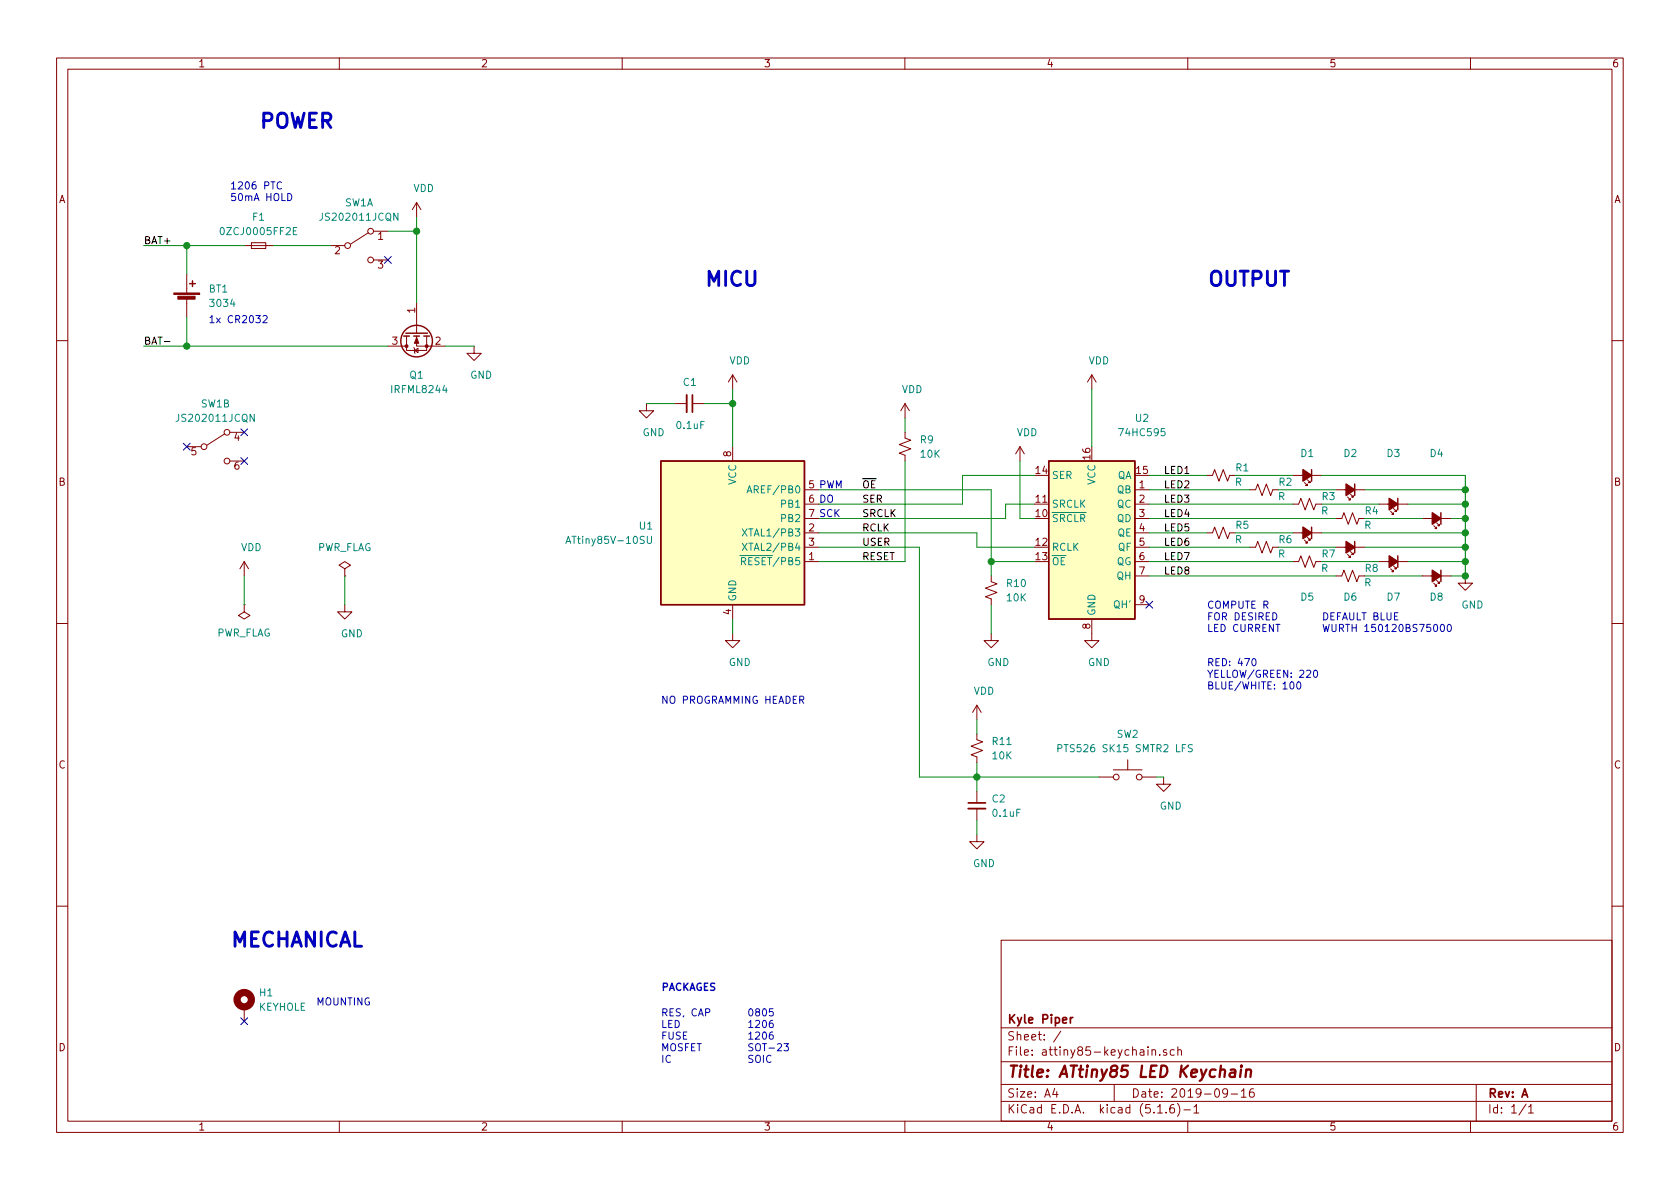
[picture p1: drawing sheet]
EESchema Schematic File Version 4
EELAYER 30 0
EELAYER END
$Descr A4 11693 8268
encoding utf-8
Sheet 1 1
Title "ATtiny85 LED Keychain"
Date "2019-09-16"
Rev "A"
Comp "Kyle Piper"
Comment1 ""
Comment2 ""
Comment3 ""
Comment4 ""
$EndDescr
$Comp
L power:GND #PWR010
U 1 1
P 5100 4400
F 0 "#PWR010" H 5100 4150 50  0001 C CNN
F 1 "GND" H 5150 4200 50  0000 C CNN
F 2 "" H 5100 4400 50  0001 C CNN
F 3 "" H 5100 4400 50  0001 C CNN
	1    5100 4400
	1    0    0    -1  
$EndComp
Text Notes 4600 4900 0    50   ~ 0
NO PROGRAMMING HEADER
$Comp
L Device:C_Small C2
U 1 1
P 6800 5600
F 0 "C2" H 6900 5650 50  0000 L CNN
F 1 "0.1uF" H 6900 5550 50  0000 L CNN
F 2 "Capacitor_SMD:C_0805_2012Metric_Pad1.15x1.40mm_HandSolder" H 6800 5600 50  0001 C CNN
F 3 "~" H 6800 5600 50  0001 C CNN
	1    6800 5600
	1    0    0    -1  
$EndComp
$Comp
L Device:R_Small_US R11
U 1 1
P 6800 5200
F 0 "R11" H 6900 5250 50  0000 L CNN
F 1 "10K" H 6900 5150 50  0000 L CNN
F 2 "Resistor_SMD:R_0805_2012Metric_Pad1.15x1.40mm_HandSolder" H 6800 5200 50  0001 C CNN
F 3 "~" H 6800 5200 50  0001 C CNN
	1    6800 5200
	1    0    0    -1  
$EndComp
$Comp
L Switch:SW_Push SW2
U 1 1
P 7850 5400
F 0 "SW2" H 7850 5700 50  0000 C CNN
F 1 "PTS526 SK15 SMTR2 LFS " H 7850 5600 50  0000 C CNN
F 2 "attiny85-keychain:SW_Push_PTS526" H 7850 5600 50  0001 C CNN
F 3 "https://www.ckswitches.com/media/2780/pts526.pdf" H 7850 5600 50  0001 C CNN
F 4 "https://www.digikey.com/product-detail/en/c-k/PTS526-SMG15J-SMTR2-LFS/CKN12224-1-ND/10056637" H 7850 5400 50  0001 C CNN "Digikey"
	1    7850 5400
	1    0    0    -1  
$EndComp
$Comp
L power:GND #PWR015
U 1 1
P 6800 5800
F 0 "#PWR015" H 6800 5550 50  0001 C CNN
F 1 "GND" H 6850 5600 50  0000 C CNN
F 2 "" H 6800 5800 50  0001 C CNN
F 3 "" H 6800 5800 50  0001 C CNN
	1    6800 5800
	1    0    0    -1  
$EndComp
$Comp
L power:GND #PWR014
U 1 1
P 8100 5400
F 0 "#PWR014" H 8100 5150 50  0001 C CNN
F 1 "GND" H 8150 5200 50  0000 C CNN
F 2 "" H 8100 5400 50  0001 C CNN
F 3 "" H 8100 5400 50  0001 C CNN
	1    8100 5400
	1    0    0    -1  
$EndComp
Wire Wire Line
	8050 5400 8100 5400
$Comp
L power:GND #PWR012
U 1 1
P 7600 4400
F 0 "#PWR012" H 7600 4150 50  0001 C CNN
F 1 "GND" H 7650 4200 50  0000 C CNN
F 2 "" H 7600 4400 50  0001 C CNN
F 3 "" H 7600 4400 50  0001 C CNN
	1    7600 4400
	1    0    0    -1  
$EndComp
$Comp
L Device:LED_Small_ALT D1
U 1 1
P 9100 3300
F 0 "D1" H 9100 3150 50  0000 C CNN
F 1 " 150120BS75000 " H 9100 3150 50  0001 C CNN
F 2 "attiny85-keychain:LED_1206_Uniform_HandSolder" V 9100 3300 50  0001 C CNN
F 3 "https://katalog.we-online.de/led/datasheet/150120BS75000.pdf" V 9100 3300 50  0001 C CNN
F 4 "https://www.digikey.com/product-detail/en/wurth-electronics-inc/150120BS75000/732-4989-1-ND/4489931" H 9100 3300 50  0001 C CNN "Digikey"
	1    9100 3300
	-1   0    0    1   
$EndComp
$Comp
L Device:LED_Small_ALT D2
U 1 1
P 9400 3400
F 0 "D2" H 9400 3150 50  0000 C CNN
F 1 " 150120BS75000 " H 9400 3150 50  0001 C CNN
F 2 "attiny85-keychain:LED_1206_Uniform_HandSolder" V 9400 3400 50  0001 C CNN
F 3 "https://katalog.we-online.de/led/datasheet/150120BS75000.pdf" V 9400 3400 50  0001 C CNN
F 4 "https://www.digikey.com/product-detail/en/wurth-electronics-inc/150120BS75000/732-4989-1-ND/4489931" H 9400 3400 50  0001 C CNN "Digikey"
	1    9400 3400
	-1   0    0    1   
$EndComp
$Comp
L Device:LED_Small_ALT D3
U 1 1
P 9700 3500
F 0 "D3" H 9700 3150 50  0000 C CNN
F 1 " 150120BS75000 " H 9700 3150 50  0001 C CNN
F 2 "attiny85-keychain:LED_1206_Uniform_HandSolder" V 9700 3500 50  0001 C CNN
F 3 "https://katalog.we-online.de/led/datasheet/150120BS75000.pdf" V 9700 3500 50  0001 C CNN
F 4 "https://www.digikey.com/product-detail/en/wurth-electronics-inc/150120BS75000/732-4989-1-ND/4489931" H 9700 3500 50  0001 C CNN "Digikey"
	1    9700 3500
	-1   0    0    1   
$EndComp
$Comp
L Device:LED_Small_ALT D4
U 1 1
P 10000 3600
F 0 "D4" H 10000 3150 50  0000 C CNN
F 1 " 150120BS75000 " H 10000 3150 50  0001 C CNN
F 2 "attiny85-keychain:LED_1206_Uniform_HandSolder" V 10000 3600 50  0001 C CNN
F 3 "https://katalog.we-online.de/led/datasheet/150120BS75000.pdf" V 10000 3600 50  0001 C CNN
F 4 "https://www.digikey.com/product-detail/en/wurth-electronics-inc/150120BS75000/732-4989-1-ND/4489931" H 10000 3600 50  0001 C CNN "Digikey"
	1    10000 3600
	-1   0    0    1   
$EndComp
Wire Wire Line
	10200 3600 10100 3600
Wire Wire Line
	9200 3300 10200 3300
Wire Wire Line
	10200 3300 10200 3400
Wire Wire Line
	9500 3400 10200 3400
Connection ~ 10200 3400
Wire Wire Line
	10200 3400 10200 3500
Wire Wire Line
	9800 3500 10200 3500
Connection ~ 10200 3500
Wire Wire Line
	10200 3500 10200 3600
$Comp
L Transistor_FET:BSS138 Q1
U 1 1
P 2900 2300
F 0 "Q1" V 3200 2300 50  0000 C CNN
F 1 " IRFML8244" V 3300 2300 50  0000 C CNN
F 2 "Package_TO_SOT_SMD:SOT-23_Handsoldering" H 3100 2225 50  0001 L CIN
F 3 "https://www.infineon.com/dgdl/irfml8244pbf.pdf?fileId=5546d462533600a40153562817c91fc0" H 2900 2300 50  0001 L CNN
F 4 "https://www.digikey.com/product-detail/en/infineon-technologies/IRFML8244TRPBF/IRFML8244TRPBFCT-ND/2538166" V 2900 2300 50  0001 C CNN "Digikey"
	1    2900 2300
	0    -1   1    0   
$EndComp
Wire Wire Line
	1900 1700 2300 1700
Wire Wire Line
	2700 1600 2900 1600
Connection ~ 2900 1600
$Comp
L power:GND #PWR02
U 1 1
P 3300 2400
F 0 "#PWR02" H 3300 2150 50  0001 C CNN
F 1 "GND" H 3350 2200 50  0000 C CNN
F 2 "" H 3300 2400 50  0001 C CNN
F 3 "" H 3300 2400 50  0001 C CNN
	1    3300 2400
	1    0    0    -1  
$EndComp
Wire Wire Line
	3300 2400 3100 2400
Text Notes 1800 900  0    100  ~ 20
POWER
$Comp
L power:GND #PWR05
U 1 1
P 4500 2800
F 0 "#PWR05" H 4500 2550 50  0001 C CNN
F 1 "GND" H 4550 2600 50  0000 C CNN
F 2 "" H 4500 2800 50  0001 C CNN
F 3 "" H 4500 2800 50  0001 C CNN
	1    4500 2800
	1    0    0    -1  
$EndComp
$Comp
L Device:C_Small C1
U 1 1
P 4800 2800
F 0 "C1" V 4650 2750 50  0000 L CNN
F 1 "0.1uF" V 4950 2700 50  0000 L CNN
F 2 "Capacitor_SMD:C_0805_2012Metric_Pad1.15x1.40mm_HandSolder" H 4800 2800 50  0001 C CNN
F 3 "~" H 4800 2800 50  0001 C CNN
	1    4800 2800
	0    1    1    0   
$EndComp
Wire Wire Line
	5100 2700 5100 2800
Wire Wire Line
	4500 2800 4700 2800
Wire Wire Line
	4900 2800 5100 2800
Connection ~ 5100 2800
Wire Wire Line
	5100 2800 5100 3100
Text Notes 4900 2000 0    100  ~ 20
MICU
Text Notes 8400 2000 0    100  ~ 20
OUTPUT
$Comp
L Device:R_Small_US R9
U 1 1
P 6300 3100
F 0 "R9" H 6400 3150 50  0000 L CNN
F 1 "10K" H 6400 3050 50  0000 L CNN
F 2 "Resistor_SMD:R_0805_2012Metric_Pad1.15x1.40mm_HandSolder" H 6300 3100 50  0001 C CNN
F 3 "~" H 6300 3100 50  0001 C CNN
	1    6300 3100
	1    0    0    -1  
$EndComp
Wire Wire Line
	6300 3900 6300 3200
Wire Wire Line
	6300 2900 6300 3000
NoConn ~ 2700 1800
Wire Wire Line
	6900 3900 7200 3900
NoConn ~ 8000 4200
Wire Wire Line
	7000 3600 7000 3500
Wire Wire Line
	7000 3500 7200 3500
Wire Wire Line
	5700 3400 6900 3400
Wire Wire Line
	5700 3500 6700 3500
Wire Wire Line
	5700 3900 6300 3900
Text Notes 5700 3600 0    50   ~ 0
SCK
Wire Wire Line
	7200 3600 7100 3600
Wire Wire Line
	7100 3200 7100 3600
Wire Wire Line
	5700 3800 6400 3800
Wire Wire Line
	6400 3800 6400 5400
$Comp
L Device:R_Small_US R1
U 1 1
P 8500 3300
F 0 "R1" V 8550 3100 50  0000 L CNN
F 1 "R" V 8450 3150 50  0000 L CNN
F 2 "Resistor_SMD:R_0805_2012Metric_Pad1.15x1.40mm_HandSolder" H 8500 3300 50  0001 C CNN
F 3 "~" H 8500 3300 50  0001 C CNN
	1    8500 3300
	0    -1   -1   0   
$EndComp
Wire Wire Line
	8600 3300 9000 3300
Wire Wire Line
	8900 3400 9300 3400
Wire Wire Line
	9200 3500 9600 3500
Wire Wire Line
	9500 3600 9900 3600
$Comp
L Device:R_Small_US R2
U 1 1
P 8800 3400
F 0 "R2" V 8850 3200 50  0000 L CNN
F 1 "R" V 8750 3250 50  0000 L CNN
F 2 "Resistor_SMD:R_0805_2012Metric_Pad1.15x1.40mm_HandSolder" H 8800 3400 50  0001 C CNN
F 3 "~" H 8800 3400 50  0001 C CNN
	1    8800 3400
	0    -1   -1   0   
$EndComp
$Comp
L Device:R_Small_US R3
U 1 1
P 9100 3500
F 0 "R3" V 9150 3300 50  0000 L CNN
F 1 "R" V 9050 3350 50  0000 L CNN
F 2 "Resistor_SMD:R_0805_2012Metric_Pad1.15x1.40mm_HandSolder" H 9100 3500 50  0001 C CNN
F 3 "~" H 9100 3500 50  0001 C CNN
	1    9100 3500
	0    -1   -1   0   
$EndComp
$Comp
L Device:R_Small_US R4
U 1 1
P 9400 3600
F 0 "R4" V 9450 3400 50  0000 L CNN
F 1 "R" V 9350 3450 50  0000 L CNN
F 2 "Resistor_SMD:R_0805_2012Metric_Pad1.15x1.40mm_HandSolder" H 9400 3600 50  0001 C CNN
F 3 "~" H 9400 3600 50  0001 C CNN
	1    9400 3600
	0    -1   -1   0   
$EndComp
Text Notes 9200 4400 0    50   ~ 0
DEFAULT BLUE\nWURTH 150120BS75000 
Text Label 1000 2400 0    50   ~ 0
BAT-
$Comp
L Mechanical:MountingHole_Pad H1
U 1 1
P 1700 7000
F 0 "H1" H 1800 7100 50  0000 L CNN
F 1 "KEYHOLE" H 1800 7000 50  0000 L CNN
F 2 "attiny85-keychain:MountingHole_Keyring" H 1700 7000 50  0001 C CNN
F 3 "~" H 1700 7000 50  0001 C CNN
	1    1700 7000
	1    0    0    -1  
$EndComp
Text Notes 2200 7000 0    50   ~ 0
MOUNTING
NoConn ~ 1700 7100
Text Notes 1600 6600 0    100  ~ 20
MECHANICAL
Wire Wire Line
	1300 1900 1300 1700
Wire Wire Line
	1300 1700 1700 1700
Text Label 6000 3700 0    50   ~ 0
RCLK
Text Label 6000 3600 0    50   ~ 0
SRCLK
Text Label 6000 3800 0    50   ~ 0
USER
Text Label 6000 3900 0    50   ~ 0
RESET
Text Notes 8400 4400 0    50   ~ 0
COMPUTE R\nFOR DESIRED\nLED CURRENT
$Comp
L Device:R_Small_US R8
U 1 1
P 9400 4000
F 0 "R8" V 9450 3800 50  0000 L CNN
F 1 "R" V 9350 3850 50  0000 L CNN
F 2 "Resistor_SMD:R_0805_2012Metric_Pad1.15x1.40mm_HandSolder" H 9400 4000 50  0001 C CNN
F 3 "~" H 9400 4000 50  0001 C CNN
	1    9400 4000
	0    -1   -1   0   
$EndComp
$Comp
L Device:R_Small_US R7
U 1 1
P 9100 3900
F 0 "R7" V 9150 3700 50  0000 L CNN
F 1 "R" V 9050 3750 50  0000 L CNN
F 2 "Resistor_SMD:R_0805_2012Metric_Pad1.15x1.40mm_HandSolder" H 9100 3900 50  0001 C CNN
F 3 "~" H 9100 3900 50  0001 C CNN
	1    9100 3900
	0    -1   -1   0   
$EndComp
$Comp
L Device:R_Small_US R6
U 1 1
P 8800 3800
F 0 "R6" V 8850 3600 50  0000 L CNN
F 1 "R" V 8750 3650 50  0000 L CNN
F 2 "Resistor_SMD:R_0805_2012Metric_Pad1.15x1.40mm_HandSolder" H 8800 3800 50  0001 C CNN
F 3 "~" H 8800 3800 50  0001 C CNN
	1    8800 3800
	0    -1   -1   0   
$EndComp
$Comp
L Device:R_Small_US R5
U 1 1
P 8500 3700
F 0 "R5" V 8550 3500 50  0000 L CNN
F 1 "R" V 8450 3550 50  0000 L CNN
F 2 "Resistor_SMD:R_0805_2012Metric_Pad1.15x1.40mm_HandSolder" H 8500 3700 50  0001 C CNN
F 3 "~" H 8500 3700 50  0001 C CNN
	1    8500 3700
	0    -1   -1   0   
$EndComp
Wire Wire Line
	9500 4000 9900 4000
Wire Wire Line
	9200 3900 9600 3900
Wire Wire Line
	8900 3800 9300 3800
Wire Wire Line
	8600 3700 9000 3700
Wire Wire Line
	10200 3900 10200 4000
Connection ~ 10200 3900
Wire Wire Line
	9800 3900 10200 3900
Wire Wire Line
	10200 3800 10200 3900
Connection ~ 10200 3800
Wire Wire Line
	9500 3800 10200 3800
Connection ~ 10200 4000
Wire Wire Line
	10200 3700 10200 3800
Wire Wire Line
	9200 3700 10200 3700
Wire Wire Line
	10100 4000 10200 4000
$Comp
L power:GND #PWR09
U 1 1
P 10200 4000
F 0 "#PWR09" H 10200 3750 50  0001 C CNN
F 1 "GND" H 10250 3800 50  0000 C CNN
F 2 "" H 10200 4000 50  0001 C CNN
F 3 "" H 10200 4000 50  0001 C CNN
	1    10200 4000
	1    0    0    -1  
$EndComp
$Comp
L Device:LED_Small_ALT D8
U 1 1
P 10000 4000
F 0 "D8" H 10000 4150 50  0000 C CNN
F 1 " 150120BS75000 " H 10000 4250 50  0001 C CNN
F 2 "attiny85-keychain:LED_1206_Uniform_HandSolder" V 10000 4000 50  0001 C CNN
F 3 "https://katalog.we-online.de/led/datasheet/150120BS75000.pdf" V 10000 4000 50  0001 C CNN
F 4 "https://www.digikey.com/product-detail/en/wurth-electronics-inc/150120BS75000/732-4989-1-ND/4489931" H 10000 4000 50  0001 C CNN "Digikey"
	1    10000 4000
	-1   0    0    1   
$EndComp
$Comp
L Device:LED_Small_ALT D7
U 1 1
P 9700 3900
F 0 "D7" H 9700 4150 50  0000 C CNN
F 1 " 150120BS75000 " H 9700 4250 50  0001 C CNN
F 2 "attiny85-keychain:LED_1206_Uniform_HandSolder" V 9700 3900 50  0001 C CNN
F 3 "https://katalog.we-online.de/led/datasheet/150120BS75000.pdf" V 9700 3900 50  0001 C CNN
F 4 "https://www.digikey.com/product-detail/en/wurth-electronics-inc/150120BS75000/732-4989-1-ND/4489931" H 9700 3900 50  0001 C CNN "Digikey"
	1    9700 3900
	-1   0    0    1   
$EndComp
$Comp
L Device:LED_Small_ALT D6
U 1 1
P 9400 3800
F 0 "D6" H 9400 4150 50  0000 C CNN
F 1 " 150120BS75000 " H 9400 4250 50  0001 C CNN
F 2 "attiny85-keychain:LED_1206_Uniform_HandSolder" V 9400 3800 50  0001 C CNN
F 3 "https://katalog.we-online.de/led/datasheet/150120BS75000.pdf" V 9400 3800 50  0001 C CNN
F 4 "https://www.digikey.com/product-detail/en/wurth-electronics-inc/150120BS75000/732-4989-1-ND/4489931" H 9400 3800 50  0001 C CNN "Digikey"
	1    9400 3800
	-1   0    0    1   
$EndComp
$Comp
L Device:LED_Small_ALT D5
U 1 1
P 9100 3700
F 0 "D5" H 9100 4150 50  0000 C CNN
F 1 " 150120BS75000 " H 9100 4250 50  0001 C CNN
F 2 "attiny85-keychain:LED_1206_Uniform_HandSolder" V 9100 3700 50  0001 C CNN
F 3 "https://katalog.we-online.de/led/datasheet/150120BS75000.pdf" V 9100 3700 50  0001 C CNN
F 4 "https://www.digikey.com/product-detail/en/wurth-electronics-inc/150120BS75000/732-4989-1-ND/4489931" H 9100 3700 50  0001 C CNN "Digikey"
	1    9100 3700
	-1   0    0    1   
$EndComp
Wire Wire Line
	8000 3700 8400 3700
Wire Wire Line
	8000 4000 9300 4000
Wire Wire Line
	8000 3900 9000 3900
Wire Wire Line
	8000 3800 8700 3800
Wire Wire Line
	8000 3600 9300 3600
Wire Wire Line
	8000 3500 9000 3500
Wire Wire Line
	8000 3400 8700 3400
Wire Wire Line
	8000 3300 8400 3300
Wire Wire Line
	10200 3600 10200 3700
Connection ~ 10200 3600
Connection ~ 10200 3700
Text Notes 4600 6900 0    50   ~ 10
PACKAGES
Text Notes 4600 7400 0    50   ~ 0
RES, CAP\nLED\nFUSE\nMOSFET\nIC
Text Notes 5200 7400 0    50   ~ 0
0805\n1206\n1206\nSOT-23\nSOIC
Text Notes 1450 2250 0    50   ~ 0
\n1x CR2032
Text Label 8100 3300 0    50   ~ 0
LED1
Text Label 8100 3400 0    50   ~ 0
LED2
Text Label 8100 3500 0    50   ~ 0
LED3
Text Label 8100 3600 0    50   ~ 0
LED4
Text Label 8100 3700 0    50   ~ 0
LED5
Text Label 8100 3800 0    50   ~ 0
LED6
Text Label 8100 3900 0    50   ~ 0
LED7
Text Label 8100 4000 0    50   ~ 0
LED8
Wire Wire Line
	2900 1500 2900 1600
$Comp
L power:VDD #PWR01
U 1 1
P 2900 1500
F 0 "#PWR01" H 2900 1350 50  0001 C CNN
F 1 "VDD" H 2950 1700 50  0000 C CNN
F 2 "" H 2900 1500 50  0001 C CNN
F 3 "" H 2900 1500 50  0001 C CNN
	1    2900 1500
	1    0    0    -1  
$EndComp
$Comp
L power:VDD #PWR03
U 1 1
P 5100 2700
F 0 "#PWR03" H 5100 2550 50  0001 C CNN
F 1 "VDD" H 5150 2900 50  0000 C CNN
F 2 "" H 5100 2700 50  0001 C CNN
F 3 "" H 5100 2700 50  0001 C CNN
	1    5100 2700
	1    0    0    -1  
$EndComp
$Comp
L power:VDD #PWR07
U 1 1
P 6300 2900
F 0 "#PWR07" H 6300 2750 50  0001 C CNN
F 1 "VDD" H 6350 3100 50  0000 C CNN
F 2 "" H 6300 2900 50  0001 C CNN
F 3 "" H 6300 2900 50  0001 C CNN
	1    6300 2900
	1    0    0    -1  
$EndComp
$Comp
L power:VDD #PWR04
U 1 1
P 7600 2700
F 0 "#PWR04" H 7600 2550 50  0001 C CNN
F 1 "VDD" H 7650 2900 50  0000 C CNN
F 2 "" H 7600 2700 50  0001 C CNN
F 3 "" H 7600 2700 50  0001 C CNN
	1    7600 2700
	1    0    0    -1  
$EndComp
Wire Wire Line
	6400 5400 6800 5400
Wire Wire Line
	6800 5500 6800 5400
Connection ~ 6800 5400
Wire Wire Line
	6800 5400 7650 5400
Wire Wire Line
	6800 5300 6800 5400
$Comp
L power:VDD #PWR013
U 1 1
P 6800 5000
F 0 "#PWR013" H 6800 4850 50  0001 C CNN
F 1 "VDD" H 6850 5200 50  0000 C CNN
F 2 "" H 6800 5000 50  0001 C CNN
F 3 "" H 6800 5000 50  0001 C CNN
	1    6800 5000
	1    0    0    -1  
$EndComp
Wire Wire Line
	6800 5000 6800 5100
Wire Wire Line
	6800 5700 6800 5800
$Comp
L Device:R_Small_US R10
U 1 1
P 6900 4100
F 0 "R10" H 7000 4150 50  0000 L CNN
F 1 "10K" H 7000 4050 50  0000 L CNN
F 2 "Resistor_SMD:R_0805_2012Metric_Pad1.15x1.40mm_HandSolder" H 6900 4100 50  0001 C CNN
F 3 "~" H 6900 4100 50  0001 C CNN
	1    6900 4100
	1    0    0    -1  
$EndComp
Wire Wire Line
	6900 4000 6900 3900
Connection ~ 6900 3900
$Comp
L power:GND #PWR011
U 1 1
P 6900 4400
F 0 "#PWR011" H 6900 4150 50  0001 C CNN
F 1 "GND" H 6950 4200 50  0000 C CNN
F 2 "" H 6900 4400 50  0001 C CNN
F 3 "" H 6900 4400 50  0001 C CNN
	1    6900 4400
	1    0    0    -1  
$EndComp
Wire Wire Line
	6900 4400 6900 4200
Wire Wire Line
	5100 4400 5100 4300
$Comp
L power:VDD #PWR08
U 1 1
P 7100 3200
F 0 "#PWR08" H 7100 3050 50  0001 C CNN
F 1 "VDD" H 7150 3400 50  0000 C CNN
F 2 "" H 7100 3200 50  0001 C CNN
F 3 "" H 7100 3200 50  0001 C CNN
	1    7100 3200
	1    0    0    -1  
$EndComp
Wire Wire Line
	2700 2400 1300 2400
Wire Wire Line
	1300 2200 1300 2400
Wire Wire Line
	1000 2400 1300 2400
Connection ~ 1300 2400
$Comp
L Device:Battery_Cell BT1
U 1 1
P 1300 2100
F 0 "BT1" H 1450 2200 50  0000 L CNN
F 1 "3034" H 1450 2100 50  0000 L CNN
F 2 "attiny85-keychain:BatteryHolder_Keystone_3034_Wide" V 1300 2160 50  0001 C CNN
F 3 "~" V 1300 2160 50  0001 C CNN
	1    1300 2100
	1    0    0    -1  
$EndComp
Text Label 1000 1700 0    50   ~ 0
BAT+
$Comp
L Switch:SW_DPDT_x2 SW1
U 1 1
P 2500 1700
F 0 "SW1" H 2500 2000 50  0000 C CNN
F 1 "JS202011JCQN" H 2500 1900 50  0000 C CNN
F 2 "attiny85-keychain:SW_SPDT_CK-JS202011JCQN" H 2500 1700 50  0001 C CNN
F 3 "https://www.ckswitches.com/media/1422/js.pdf" H 2500 1700 50  0001 C CNN
F 4 "https://www.digikey.com/product-detail/en/c-k/JS202011JCQN/CKN10723CT-ND/6137637" H 2500 1700 50  0001 C CNN "Digikey"
	1    2500 1700
	1    0    0    -1  
$EndComp
$Comp
L Switch:SW_DPDT_x2 SW1
U 2 1
P 1500 3100
F 0 "SW1" H 1500 3400 50  0000 C CNN
F 1 "JS202011JCQN" H 1500 3300 50  0000 C CNN
F 2 "attiny85-keychain:SW_SPDT_CK-JS202011JCQN" H 1500 3100 50  0001 C CNN
F 3 "https://www.ckswitches.com/media/1422/js.pdf" H 1500 3100 50  0001 C CNN
	2    1500 3100
	1    0    0    -1  
$EndComp
NoConn ~ 1300 3100
NoConn ~ 1700 3200
NoConn ~ 1700 3000
Wire Wire Line
	1000 1700 1300 1700
Connection ~ 1300 1700
Wire Wire Line
	7600 2700 7600 3100
$Comp
L Device:Fuse_Small F1
U 1 1
P 1800 1700
F 0 "F1" H 1800 1900 50  0000 C CNN
F 1 " 0ZCJ0005FF2E " H 1800 1800 50  0000 C CNN
F 2 "Fuse:Fuse_1206_3216Metric_Pad1.42x1.75mm_HandSolder" H 1800 1700 50  0001 C CNN
F 3 "https://www.belfuse.com/resources/CircuitProtection/datasheets/0ZCJ%20Nov2016.pdf" H 1800 1700 50  0001 C CNN
F 4 "https://www.digikey.com/product-detail/en/bel-fuse-inc/0ZCJ0005FF2E/507-1793-1-ND/4156220" H 1800 1700 50  0001 C CNN "Digikey"
	1    1800 1700
	1    0    0    -1  
$EndComp
Text Notes 1600 1400 0    50   ~ 0
1206 PTC\n50mA HOLD
$Comp
L 74xx:74HC595 U2
U 1 1
P 7600 3700
F 0 "U2" H 7950 4500 50  0000 C CNN
F 1 "74HC595" H 7950 4400 50  0000 C CNN
F 2 "Package_SO:SOIC-16_3.9x9.9mm_P1.27mm" H 7600 3700 50  0001 C CNN
F 3 "http://www.ti.com/lit/ds/symlink/sn74hc595.pdf" H 7600 3700 50  0001 C CNN
	1    7600 3700
	1    0    0    -1  
$EndComp
Wire Wire Line
	2900 1600 2900 2100
$Comp
L power:VDD #PWR0101
U 1 1
P 1700 4000
F 0 "#PWR0101" H 1700 3850 50  0001 C CNN
F 1 "VDD" H 1750 4200 50  0000 C CNN
F 2 "" H 1700 4000 50  0001 C CNN
F 3 "" H 1700 4000 50  0001 C CNN
	1    1700 4000
	1    0    0    -1  
$EndComp
$Comp
L power:GND #PWR0102
U 1 1
P 2400 4200
F 0 "#PWR0102" H 2400 3950 50  0001 C CNN
F 1 "GND" H 2450 4000 50  0000 C CNN
F 2 "" H 2400 4200 50  0001 C CNN
F 3 "" H 2400 4200 50  0001 C CNN
	1    2400 4200
	1    0    0    -1  
$EndComp
$Comp
L power:PWR_FLAG #FLG0101
U 1 1
P 2400 4000
F 0 "#FLG0101" H 2400 4075 50  0001 C CNN
F 1 "PWR_FLAG" H 2400 4200 50  0000 C CNN
F 2 "" H 2400 4000 50  0001 C CNN
F 3 "~" H 2400 4000 50  0001 C CNN
	1    2400 4000
	1    0    0    -1  
$EndComp
$Comp
L power:PWR_FLAG #FLG0102
U 1 1
P 1700 4200
F 0 "#FLG0102" H 1700 4275 50  0001 C CNN
F 1 "PWR_FLAG" H 1700 4400 50  0000 C CNN
F 2 "" H 1700 4200 50  0001 C CNN
F 3 "~" H 1700 4200 50  0001 C CNN
	1    1700 4200
	-1   0    0    1   
$EndComp
Wire Wire Line
	1700 4200 1700 4000
Wire Wire Line
	2400 4200 2400 4000
Text Notes 8400 4800 0    50   ~ 0
RED: 470\nYELLOW/GREEN: 220\nBLUE/WHITE: 100
Wire Wire Line
	5700 3600 7000 3600
Wire Wire Line
	6900 3400 6900 3900
Wire Wire Line
	6700 3300 7200 3300
Text Label 6000 3500 0    50   ~ 0
SER
Text Notes 5700 3500 0    50   ~ 0
DO
Text Notes 5700 3400 0    50   ~ 0
PWM
$Comp
L MCU_Microchip_ATtiny:ATtiny85-20SU U1
U 1 1
P 5100 3700
F 0 "U1" H 4550 3750 50  0000 R CNN
F 1 "ATtiny85V-10SU" H 4550 3650 50  0000 R CNN
F 2 "Package_SO:SOIJ-8_5.3x5.3mm_P1.27mm" H 5100 3700 50  0001 C CIN
F 3 "http://ww1.microchip.com/downloads/en/DeviceDoc/atmel-2586-avr-8-bit-microcontroller-attiny25-attiny45-attiny85_datasheet.pdf" H 5100 3700 50  0001 C CNN
	1    5100 3700
	1    0    0    -1  
$EndComp
Text Label 6000 3400 0    50   ~ 0
~OE
Wire Wire Line
	6700 3300 6700 3500
Wire Wire Line
	6800 3700 6800 3800
Wire Wire Line
	5700 3700 6800 3700
Wire Wire Line
	6800 3800 7200 3800
$EndSCHEMATC
